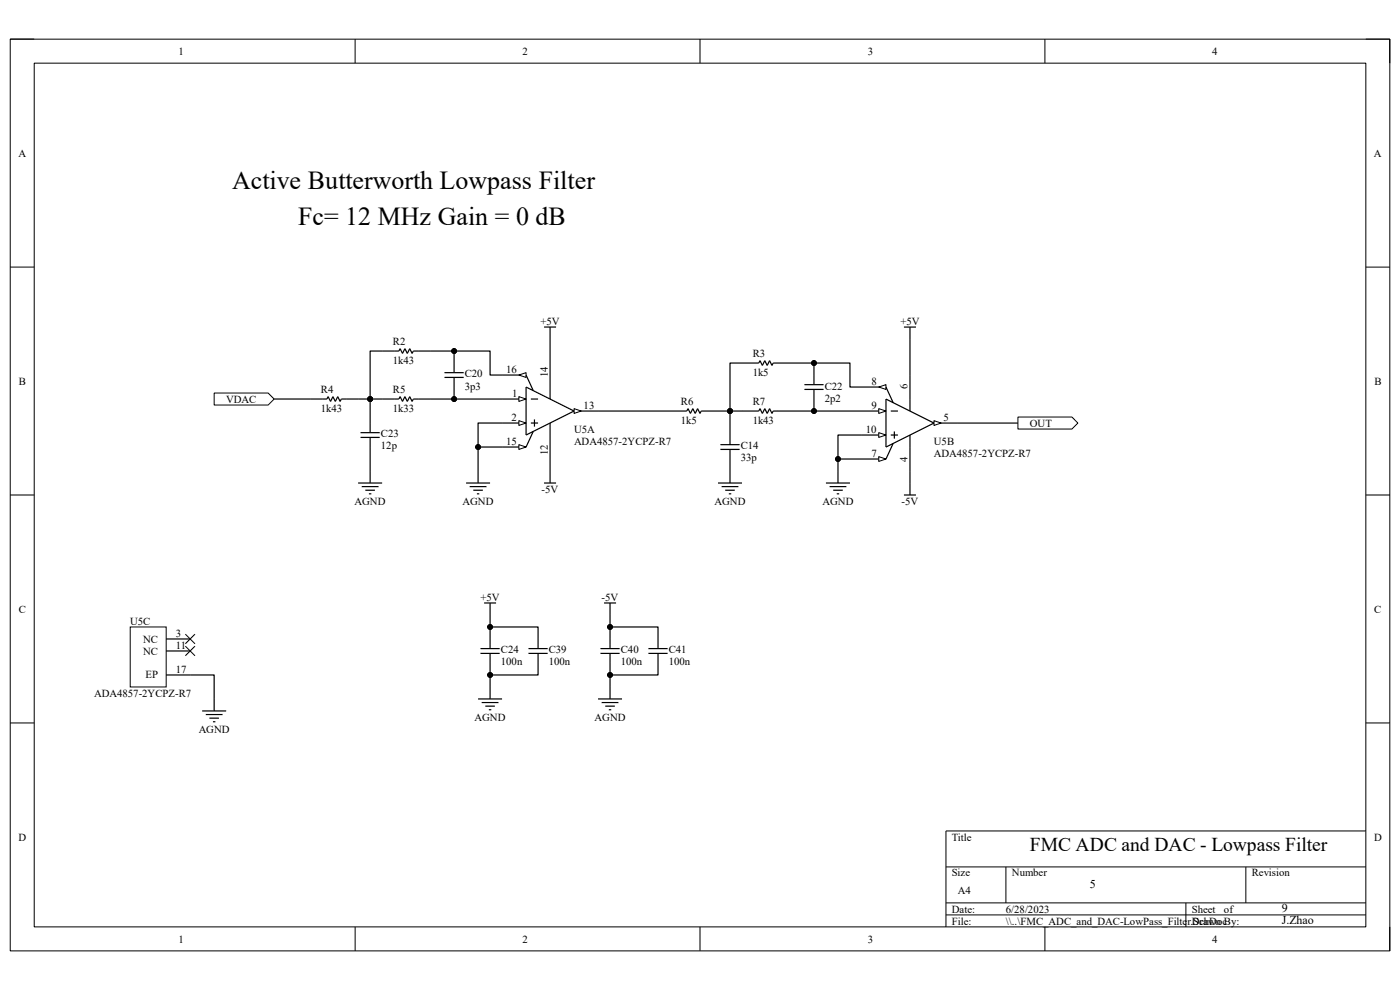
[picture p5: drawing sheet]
<svg xmlns="http://www.w3.org/2000/svg" width="297mm" height="210mm" viewBox="0 0 297 210" stroke-linecap="round" stroke-linejoin="round" font-family="sans-serif">
<path d="M2.2 8.3h292.7v193.4h-292.7z" fill="none" stroke="#000" stroke-width=".21"/>
<path d="M7.3 13.4h282.5v183.2h-282.5z" fill-rule="evenodd" fill="#fff"/>
<g fill="none" stroke="#000" stroke-width=".21">
<path d="M2.2 8.3h5.1M7.3 13.4h282.5v183.2h-282.5zM75.3 8.3v5.1M148.5 8.3v5.1M221.7 8.3v5.1M289.8 8.3h5.1v5.1M2.2 56.7h5.1M289.8 56.7h5.1M2.2 105h5.1M289.8 105h5.1M2.2 153.4h5.1M289.8 153.4h5.1"/>
<path d="M289.8 176.3h-89.1v20.3M75.3 196.6v5.1M148.5 196.6v5.1M200.7 183.9h89.1M200.7 191.5h89.1M200.7 194.1h89.1M213.4 183.9v7.6M221.7 196.6v5.1M251.6 191.5v5.1M264.3 183.9v7.6M294.9 196.6v5.1"/>
</g>
<path d="M106.5 89.7h5.1M116.7 92.3v5.1" fill="none" stroke="#000" stroke-width=".25"/>
<path d="M110.1 89.2l1.5 .5-1.5 .5z" fill="#fff"/>
<path d="M110.1 89.2l1.5 .5-1.5 .5z" fill="none" stroke="#000" stroke-width=".21"/>
<path d="M106.5 84.7h5.1" fill="none" stroke="#000" stroke-width=".25"/>
<path d="M110.1 84.1l1.5 .6-1.5 .5z" fill="#fff"/>
<path d="M110.1 84.1l1.5 .6-1.5 .5z" fill="none" stroke="#000" stroke-width=".21"/>
<path d="M116.7 77v5.1M121.8 87.2h5.1" fill="none" stroke="#000" stroke-width=".25"/>
<path d="M121.8 86.7l1.5 .5-1.5 .5z" fill="#fff"/>
<path d="M121.8 86.7l1.5 .5-1.5 .5z" fill="none" stroke="#000" stroke-width=".21"/>
<path d="M106.5 79.6h5.1M111.6 82.1l10.2 5.1-10.2 5.1zM112.6 84.7h1.6M112.6 89.7h1.6M113.4 89v1.5M116.7 82.1v2.6M116.7 89.7v2.6" fill="none" stroke="#000" stroke-width=".25"/>
<path d="M110.1 79.6l1.5-.5v1z" fill="#fff"/>
<path d="M110.1 79.6l1.5-.5v1z" fill="none" stroke="#000" stroke-width=".21"/>
<path d="M111.6 79.6l1.5 3.3M106.5 94.8h5.1" fill="none" stroke="#000" stroke-width=".25"/>
<path d="M110.1 94.3l1.5 .5-1.5 .5z" fill="#fff"/>
<path d="M110.1 94.3l1.5 .5-1.5 .5z" fill="none" stroke="#000" stroke-width=".21"/>
<g fill="none" stroke="#000" stroke-width=".25">
<path d="M81.1 74.5h3.5l.3-.5 .5 1 .5-1 .5 1 .5-1 .5 1 .3-.5h3.5M94.3 79.1h4.1M96.3 77v1.9M115.4 69.4h2.6M116.7 69.4v2.5M65.8 84.6h3.6l.2-.5 .5 1.1 .5-1.1 .5 1.1 .5-1.1 .6 1.1 .2-.6h3.6M76.5 91.8h4.1M76.5 92.8h4.1M78.5 89.7v2M78.5 92.9v1.9M78.5 99.9v2.6M81.1 84.6h3.5l.3-.5 .5 1.1 .5-1.1 .5 1.1 .5-1.1 .5 1.1 .3-.5h3.5"/>
<path d="M94.3 80.1h4.1M96.3 80.2v1.9M101.4 99.9v2.6M113.1 91.5l-1.5 3.3M142.1 87.2h3.6l.3-.5 .5 1 .5-1 .5 1 .5-1 .5 1 .3-.5h3.5M182.9 92.3h5.1M193.1 94.8v5.1M76 102.5h5.1M76.7 103.2h3.6M77.5 104h2M78.3 104.8h.5M98.9 102.5h5.1"/>
<path d="M99.6 103.2h3.6M100.4 104h2M101.2 104.8h.5"/>
</g>
<path d="M186.4 91.8l1.6 .5-1.6 .5z" fill="#fff"/>
<path d="M186.4 91.8l1.6 .5-1.6 .5z" fill="none" stroke="#000" stroke-width=".21"/>
<path d="M182.9 87.2h5.1" fill="none" stroke="#000" stroke-width=".25"/>
<path d="M186.4 86.7l1.6 .5-1.6 .5z" fill="#fff"/>
<path d="M186.4 86.7l1.6 .5-1.6 .5z" fill="none" stroke="#000" stroke-width=".21"/>
<path d="M193.1 79.6v5.1M198.1 89.7h5.1" fill="none" stroke="#000" stroke-width=".25"/>
<path d="M198.1 89.2l1.6 .5-1.6 .6z" fill="#fff"/>
<path d="M198.1 89.2l1.6 .5-1.6 .6z" fill="none" stroke="#000" stroke-width=".21"/>
<path d="M182.9 82.1h5.1M188 84.7l10.1 5-10.1 5.1zM189 87.2h1.5M189 92.3h1.5M189.7 91.5v1.5M193.1 84.7v2.5M193.1 92.3v2.5" fill="none" stroke="#000" stroke-width=".25"/>
<path d="M186.4 82.1l1.6-.5v1z" fill="#fff"/>
<path d="M186.4 82.1l1.6-.5v1z" fill="none" stroke="#000" stroke-width=".21"/>
<path d="M182.9 97.4h5.1M188 82.1l1.5 3.3" fill="none" stroke="#000" stroke-width=".25"/>
<path d="M186.4 96.9l1.6 .5-1.6 .5z" fill="#fff"/>
<path d="M186.4 96.9l1.6 .5-1.6 .5z" fill="none" stroke="#000" stroke-width=".21"/>
<g fill="none" stroke="#000" stroke-width=".25">
<path d="M157.4 77h3.6l.2-.5 .5 1 .6-1 .5 1 .5-1 .5 1 .2-.5h3.6M172.7 79.6v1.9M191.8 69.4h2.5M193.1 69.4v2.5M152.8 94.3h4.1M152.8 95.3h4.1M154.9 92.3v1.9M154.9 95.5v1.9M154.9 99.9v2.6M157.4 87.2h3.6l.2-.5 .5 1 .6-1 .5 1 .5-1 .5 1 .2-.5h3.6M170.7 81.6h4M170.7 82.6h4"/>
<path d="M172.7 82.7v2M177.8 99.9v2.6M189.5 94.1l-1.5 3.3M152.3 102.5h5.1M153.1 103.2h3.5M153.8 104h2.1M154.6 104.8h.5M175.2 102.5h5.1M176 103.2h3.6M176.8 104h2M177.5 104.8h.5"/>
</g>
<path d="M27.6 133h7.7v12.7h-7.7z" fill-rule="evenodd" fill="#fff"/>
<path d="M27.6 133h7.7v12.7h-7.7zM39.3 137.1l2.1 2M39.3 134.5l2.1 2.1M41.4 137.1l-2.1 2M41.4 134.5l-2.1 2.1" fill="none" stroke="#000" stroke-width=".21"/>
<path d="M35.3 135.6h5M35.3 138.1h5M35.3 143.2h5M42.9 150.8h5.1M43.7 151.6h3.5M44.4 152.3h2.1M45.2 153.1h.5M45.4 148.3v2.5" fill="none" stroke="#000" stroke-width=".25"/>
<path d="M45.4 83.4h11.5l1.3 1.2-1.3 1.3h-11.5z" fill-rule="evenodd" fill="#fff"/>
<path d="M45.4 83.4h11.5l1.3 1.2-1.3 1.3h-11.5z" fill="none" stroke="#000" stroke-width=".21"/>
<path d="M216 88.5h11.4l1.3 1.2-1.3 1.3h-11.4z" fill-rule="evenodd" fill="#fff"/>
<g fill="none" stroke="#000" stroke-width=".21">
<path d="M216 88.5h11.4l1.3 1.2-1.3 1.3h-11.4z"/>
<circle cx="96.3" cy="74.5" r=".51"/>
<circle cx="172.7" cy="77" r=".51"/>
<circle cx="78.5" cy="84.6" r=".51"/>
<circle cx="96.3" cy="84.7" r=".51"/>
<circle cx="101.4" cy="94.8" r=".51"/>
<circle cx="154.9" cy="87.2" r=".51"/>
<circle cx="172.7" cy="87.2" r=".51"/>
<circle cx="177.8" cy="97.4" r=".51"/>
<circle cx="104" cy="133" r=".51"/>
<circle cx="129.4" cy="133" r=".51"/>
<circle cx="104" cy="143.2" r=".51"/>
<circle cx="129.4" cy="143.2" r=".51"/>
</g>
<g fill="none" stroke="#000" stroke-width=".25">
<path d="M81.1 74.5h-2.6v10.1M91.2 74.5h12.8v5.1h2.5M96.3 74.5v2.5M116.7 71.9v5.1M157.4 77h-2.5v15.3M167.6 77h12.7v5.1h2.6M172.7 77v2.6M193.1 71.9v7.7M58.2 84.6h7.6M76 84.6h5.1M78.5 84.7v5M78.5 94.8v5.1"/>
<path d="M91.2 84.7h15.3M96.3 82.1v2.6M106.5 94.8h-5.1v5.1M106.5 89.7h-5.1v5.1M116.7 97.4v5.1M126.9 87.2h15.2M152.3 87.2h5.1M154.9 97.4v2.5M167.6 87.2h15.3M172.7 84.7v2.5M182.9 97.4h-5.1v2.5M182.9 92.3h-5.1v5.1"/>
<path d="M193.1 99.9v5.1M203.2 89.7h12.8M115.4 102.5h2.6M191.8 105h2.5M101.9 137.6h4.1M101.9 138.6h4.1M102.7 127.9h2.5M104 133h10.2v4.5M104 138.7v9.6M104 127.9v9.6M112.1 137.6h4.1M112.1 138.6h4.1"/>
<path d="M114.2 138.7v4.5h-10.2M127.4 137.6h4.1M127.4 138.6h4.1M128.1 127.9h2.6M129.4 137.5v-4.5h10.2v4.5M129.4 138.7v9.6M129.4 127.9v5.1M137.6 137.6h4M137.6 138.6h4M139.6 138.7v4.5h-10.2M40.3 143.2h5.1v5.1M101.4 148.3h5.1"/>
<path d="M102.2 149h3.6M103 149.8h2M103.7 150.6h.5M126.9 148.3h5.1M127.6 149h3.6M128.4 149.8h2M129.2 150.6h.5"/>
</g>
<g fill="#000">
<circle cx="96.3" cy="74.5" r=".51"/>
<circle cx="172.7" cy="77" r=".51"/>
<circle cx="78.5" cy="84.6" r=".51"/>
<circle cx="96.3" cy="84.7" r=".51"/>
<circle cx="101.4" cy="94.8" r=".51"/>
<circle cx="154.9" cy="87.2" r=".51"/>
<circle cx="172.7" cy="87.2" r=".51"/>
<circle cx="177.8" cy="97.4" r=".51"/>
<circle cx="104" cy="133" r=".51"/>
<circle cx="129.4" cy="133" r=".51"/>
<circle cx="104" cy="143.2" r=".51"/>
<circle cx="129.4" cy="143.2" r=".51"/>
</g>
<g font-size="5.5">
<text x="49.2" y="40.2">Active Butterworth Lowpass Filter</text>
<text x="63.2" y="47.8">Fc= 12 MHz Gain = 0 dB</text>
</g>
<text font-size="4.1" x="218.5" y="180.5">FMC ADC and DAC - Lowpass Filter</text>
<g font-size="2.5">
<text x="231.2" y="188.4">5</text>
<text x="271.9" y="196.1">J.Zhao</text>
<text x="271.9" y="193.5">9</text>
</g>
<g font-size="2.3">
<text x="37.9" y="11.6">1</text>
<text x="110.9" y="11.6">2</text>
<text x="184.1" y="11.6">3</text>
<text x="257.2" y="11.6">4</text>
<text x="3.9" y="33.2">A</text>
<text x="291.5" y="33.2">A</text>
<text x="114.6" y="68.9">+5V</text>
<text x="191" y="68.9">+5V</text>
<text x="83.4" y="73.2">R2</text>
<text x="83.4" y="77.3">1k43</text>
<text x="159.7" y="75.7">R3</text>
<text x="4" y="81.6">B</text>
<text x="68.1" y="83.4">R4</text>
<text x="83.4" y="83.4">R5</text>
<text x="98.6" y="80.1">C20</text>
<text x="98.6" y="82.6">3p3</text>
<text x="107.4" y="79">16</text>
<text x="116.2" y="80.1" transform="rotate(-90 116.2 80.1)">14</text>
<text x="159.7" y="79.8">1k5</text>
<text x="175" y="82.6">C22</text>
<text x="184.9" y="81.6">8</text>
<text x="192.5" y="82.6" transform="rotate(-90 192.5 82.6)">6</text>
<text x="291.6" y="81.6">B</text>
<text x="48" y="85.4">VDAC</text>
<text x="68.1" y="87.5">1k43</text>
<text x="83.4" y="87.5">1k33</text>
<text x="108.5" y="89.2">2</text>
<text x="108.7" y="84.2">1</text>
<text x="123.8" y="86.7">13</text>
<text x="144.4" y="85.9">R6</text>
<text x="159.7" y="85.9">R7</text>
<text x="175" y="85.2">2p2</text>
<text x="184.9" y="86.7">9</text>
<text x="200.2" y="89.2">5</text>
<text x="80.8" y="92.8">C23</text>
<text x="80.8" y="95.3">12p</text>
<text x="107.4" y="94.3">15</text>
<text x="121.8" y="91.8">U5A</text>
<text x="121.8" y="94.3">ADA4857-2YCPZ-R7</text>
<text x="144.4" y="90">1k5</text>
<text x="157.1" y="95.3">C14</text>
<text x="159.7" y="90">1k43</text>
<text x="183.7" y="91.8">10</text>
<text x="198.1" y="94.3">U5B</text>
<text x="218.5" y="90.5">OUT</text>
<text x="116.2" y="96.5" transform="rotate(-90 116.2 96.5)">12</text>
<text x="157.1" y="97.9">33p</text>
<text x="184.9" y="96.9">7</text>
<text x="192.5" y="97.9" transform="rotate(-90 192.5 97.9)">4</text>
<text x="198.1" y="96.9">ADA4857-2YCPZ-R7</text>
<text x="75.2" y="107.1">AGND</text>
<text x="98.1" y="107.1">AGND</text>
<text x="114.9" y="104.5">-5V</text>
<text x="151.6" y="107.1">AGND</text>
<text x="174.5" y="107.1">AGND</text>
<text x="191.3" y="107.1">-5V</text>
<text x="4" y="130">C</text>
<text x="101.9" y="127.4">+5V</text>
<text x="127.6" y="127.4">-5V</text>
<text x="291.5" y="130">C</text>
<text x="27.6" y="132.5">U5C</text>
<text x="30.4" y="136.3">NC</text>
<text x="37.3" y="135">3</text>
<text x="37.3" y="137.6">11</text>
<text x="30.4" y="138.9">NC</text>
<text x="30.9" y="143.9">EP</text>
<text x="37.3" y="142.7">17</text>
<text x="106.3" y="138.6">C24</text>
<text x="106.3" y="141.1">100n</text>
<text x="116.4" y="138.6">C39</text>
<text x="116.4" y="141.1">100n</text>
<text x="131.7" y="138.6">C40</text>
<text x="131.7" y="141.1">100n</text>
<text x="141.9" y="138.6">C41</text>
<text x="141.9" y="141.1">100n</text>
<text x="20" y="147.8">ADA4857-2YCPZ-R7</text>
<text x="42.2" y="155.4">AGND</text>
<text x="100.7" y="152.9">AGND</text>
<text x="126.2" y="152.9">AGND</text>
<text x="3.9" y="178.3">D</text>
<text x="201.9" y="178.3">Title</text>
<text x="291.5" y="178.3">D</text>
<text x="201.9" y="185.9">Size</text>
<text x="214.7" y="185.9">Number</text>
<text x="265.5" y="185.9">Revision</text>
<text x="203.2" y="189.7">A4</text>
<text x="201.9" y="193.6">Date:</text>
<text x="201.9" y="196.1">File:</text>
<text x="213.4" y="193.6">6/28/2023</text>
<text x="213.4" y="196.1">\\..\FMC_ADC_and_DAC-LowPass_Filter.SchDoc</text>
<text x="252.9" y="196.1">Drawn By:</text>
<text x="252.9" y="193.6">Sheet</text>
<text x="259.7" y="193.6">of</text>
<text x="37.9" y="199.9">1</text>
<text x="110.9" y="199.9">2</text>
<text x="184.1" y="199.9">3</text>
<text x="257.2" y="199.9">4</text>
</g>
</svg>
